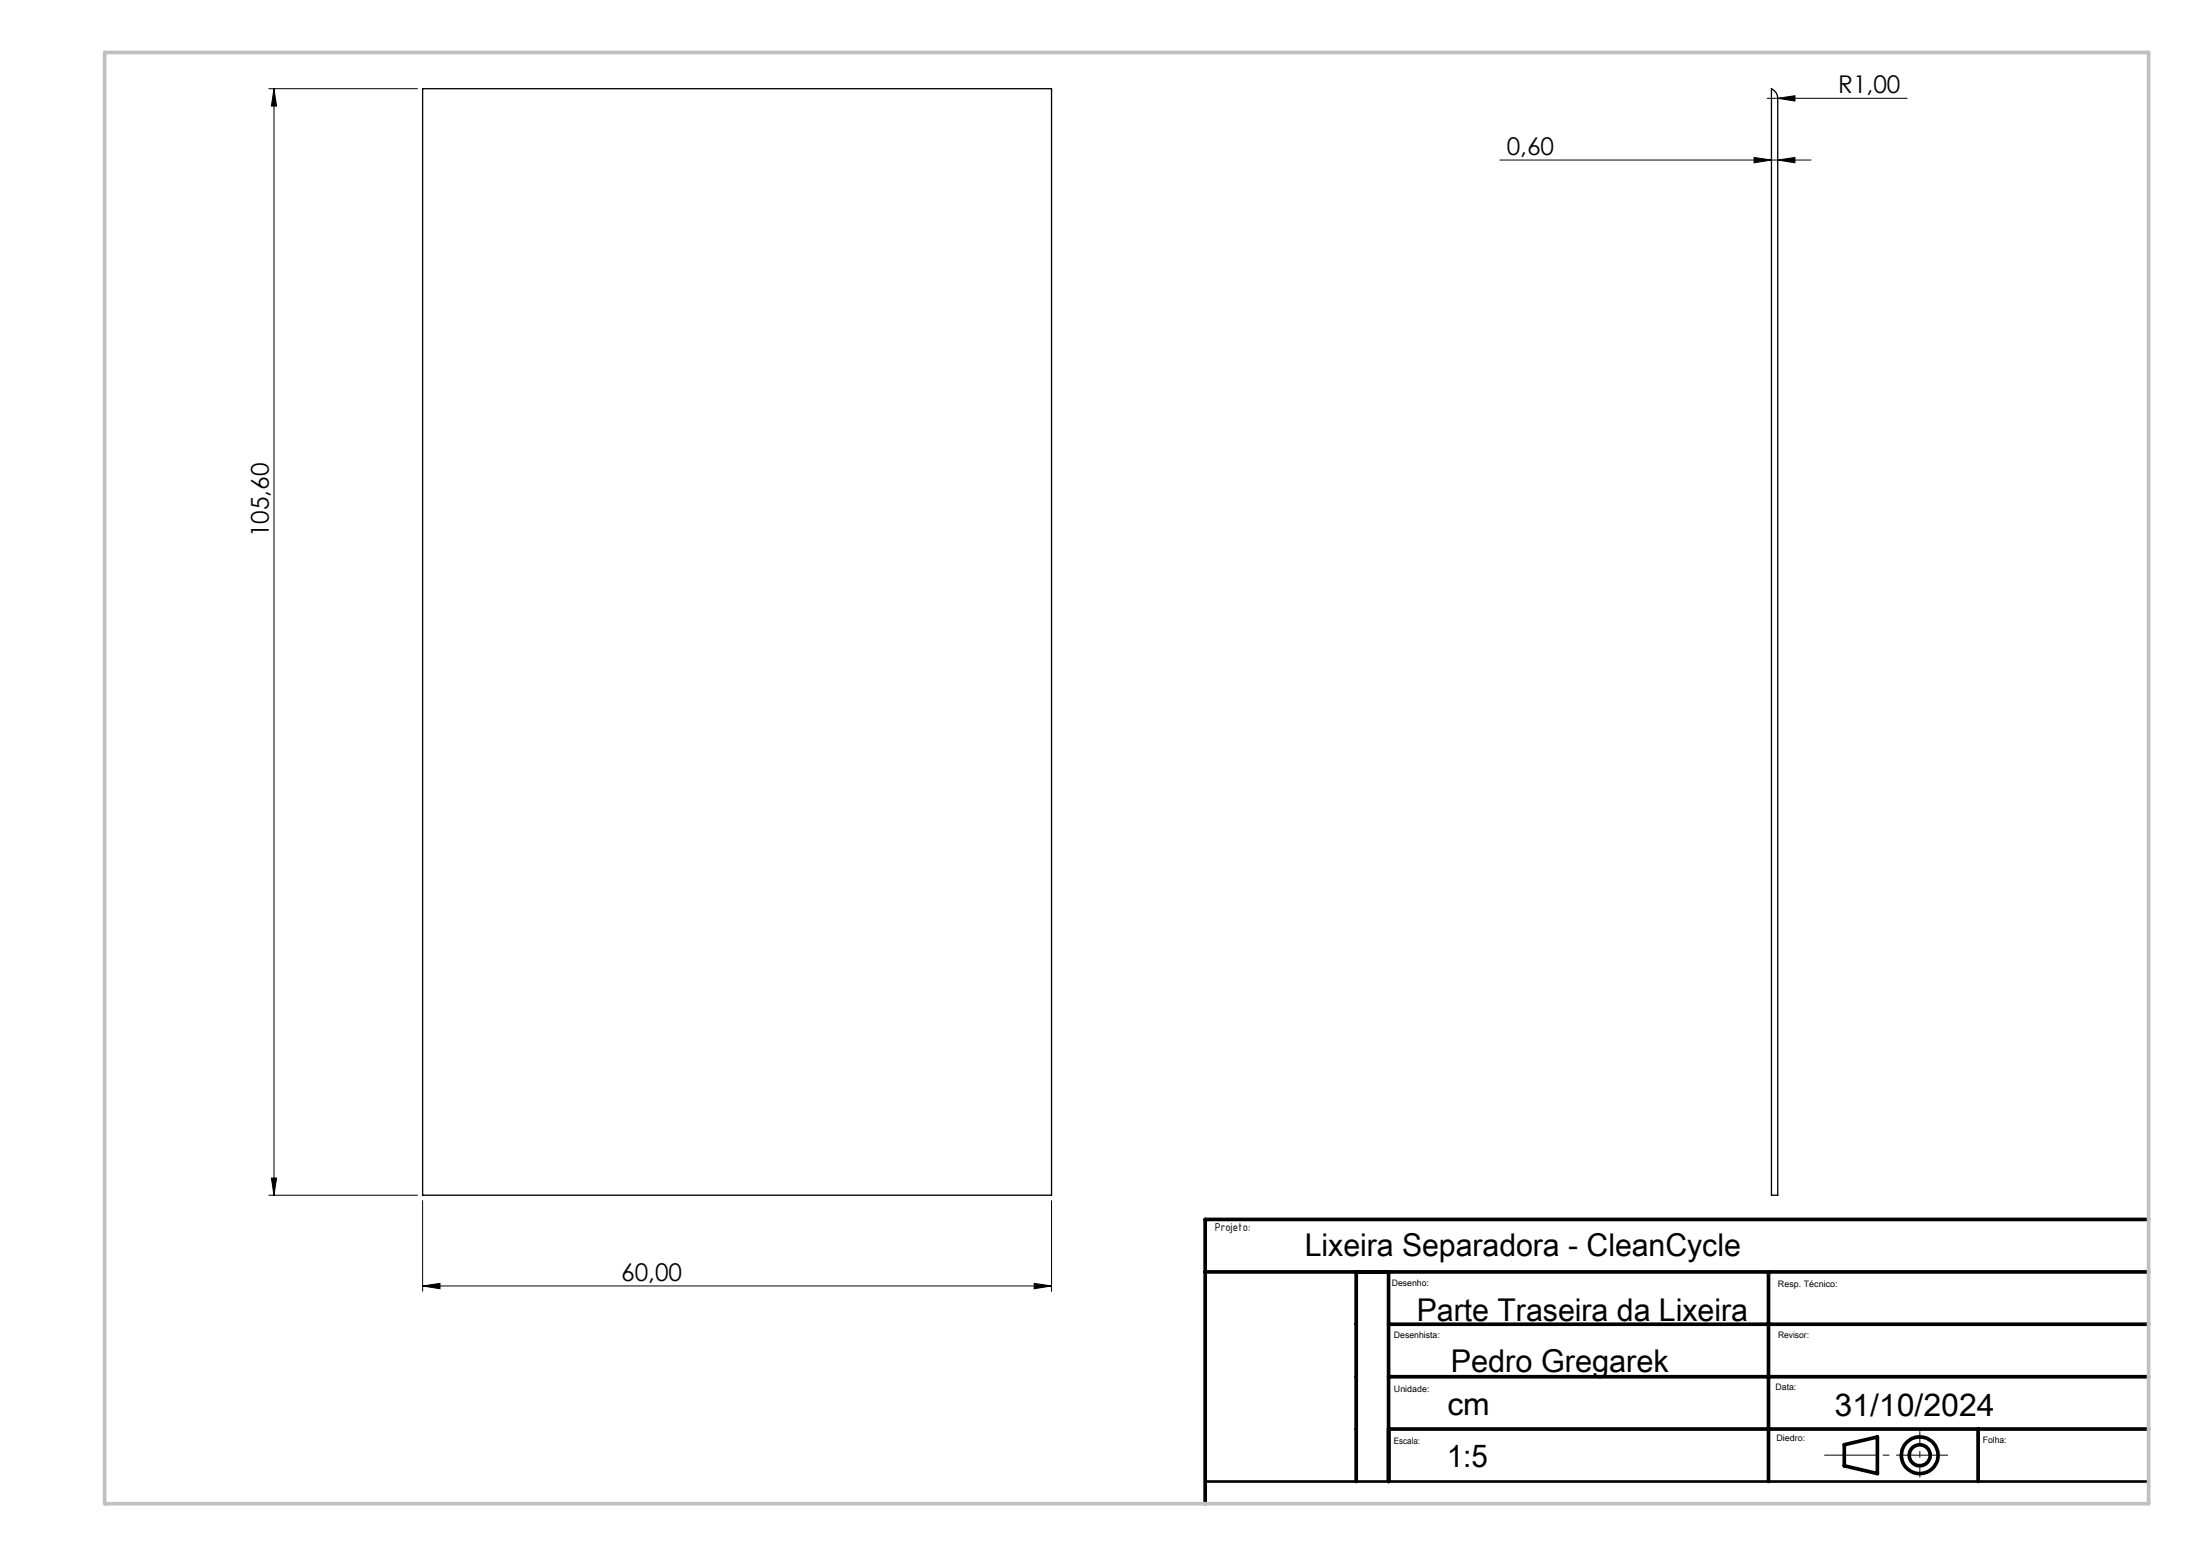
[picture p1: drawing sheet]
<svg xmlns="http://www.w3.org/2000/svg" width="420mm" height="297mm" viewBox="0 0 420 297" stroke-linecap="round" stroke-linejoin="round" font-family="sans-serif">
<path d="M80.6 16.9h120.1v211.2h-120.1zM338 16.9l1 .9 .2 1v209.3h-1.2z" fill="none" stroke="#000" stroke-width=".25"/>
<g fill="none" stroke="#000" stroke-width=".19">
<path d="M51.3 16.9h28.4M52.3 16.9l.5 3.3h-1zM52.3 16.9v211.2M337.2 18.8h26.7M339.2 18.8l3.3-.5v1zM286.2 30.5h59.4M334.7 30.1l3.3 .4-3.3 .6zM339.2 30.5l3.3-.4v1zM51.3 228.1h28.4M51.8 224.9h1l-.5 3.2zM80.6 229.2v17.3M200.7 229.2v17.3"/>
<path d="M80.6 245.5l3.4-.5v1zM80.6 245.5h120.1M197.3 245l3.4 .5-3.4 .5z"/>
</g>
<g fill="none" stroke="#000" stroke-width=".7" stroke-linecap="butt">
<circle cx="366.3" cy="277.8" r="2.01"/>
<circle cx="366.3" cy="277.8" r="3.5"/>
</g>
<path d="M348.1 277.8h23.6" fill="none" stroke="#000" stroke-width=".19" stroke-dasharray="15.2 1.3 1.3 1.3" stroke-dashoffset="5.3" stroke-linecap="butt"/>
<path d="M366.3 273.2v8.8" fill="none" stroke="#000" stroke-width=".19" stroke-dasharray="15.2 1.3 1.3 1.3" stroke-dashoffset="12.7" stroke-linecap="butt"/>
<path d="M230 282.8h180" fill="none" stroke="#000" stroke-width=".5"/>
<path d="M410 232.8h-180v54.2M230 242.8h180M258.8 242.8v40M265 252.8h145M265 242.8v40M337.5 242.8v40M265 272.8h145M265 262.8h145M351.9 275.8l6.3-1.5v7l-6.3-1.5zM377.5 272.8v10" fill="none" stroke="#000" stroke-width=".7"/>
<path d="M20 10h390v277h-390z" fill="none" stroke="#c0c0c0" stroke-width=".7"/>
<g fill="#000">
<path d="M339.2 18.8l3.3-.5v1z"/>
<path d="M51.8 224.9h1l-.5 3.2zM52.3 16.9l.5 3.3h-1z"/>
<path d="M80.6 245.5l3.4-.5v1zM197.3 245l3.4 .5-3.4 .5zM334.7 30.1l3.3 .4-3.3 .6zM339.2 30.5l3.3-.4v1z"/>
</g>
<g font-size="6">
<text x="249" y="239.8">Lixeira Separadora - CleanCycle</text>
<text x="270.3" y="252.1">Parte Traseira da Lixeira</text>
<text x="276.8" y="261.9">Pedro Gregarek</text>
<text x="276.2" y="270">cm</text>
<text x="350.1" y="270.2">31/10/2024</text>
<text x="276.1" y="280">1:5</text>
</g>
<g font-size="4.7">
<text x="350.8" y="17.8">R1,00</text>
<text x="287.5" y="29.5">0,60</text>
<text x="51.3" y="102.6" transform="rotate(-90 51.3 102.6)">105,60</text>
<text x="118.5" y="244.4">60,00</text>
</g>
<text font-size="2.3" x="231.8" y="235">Projeto:</text>
<g font-size="1.7">
<text x="265.6" y="245.4">Desenho:</text>
<text x="339.3" y="245.6">Resp. Técnico:</text>
<text x="266" y="255.3">Desenhista:</text>
<text x="339.3" y="255.4">Revisor:</text>
<text x="266" y="265.8">Unidade:</text>
<text x="338.8" y="265.3">Data:</text>
<text x="266" y="275.7">Escala:</text>
<text x="339" y="275.1">Diedro:</text>
<text x="378.4" y="275.5">Folha:</text>
</g>
</svg>
